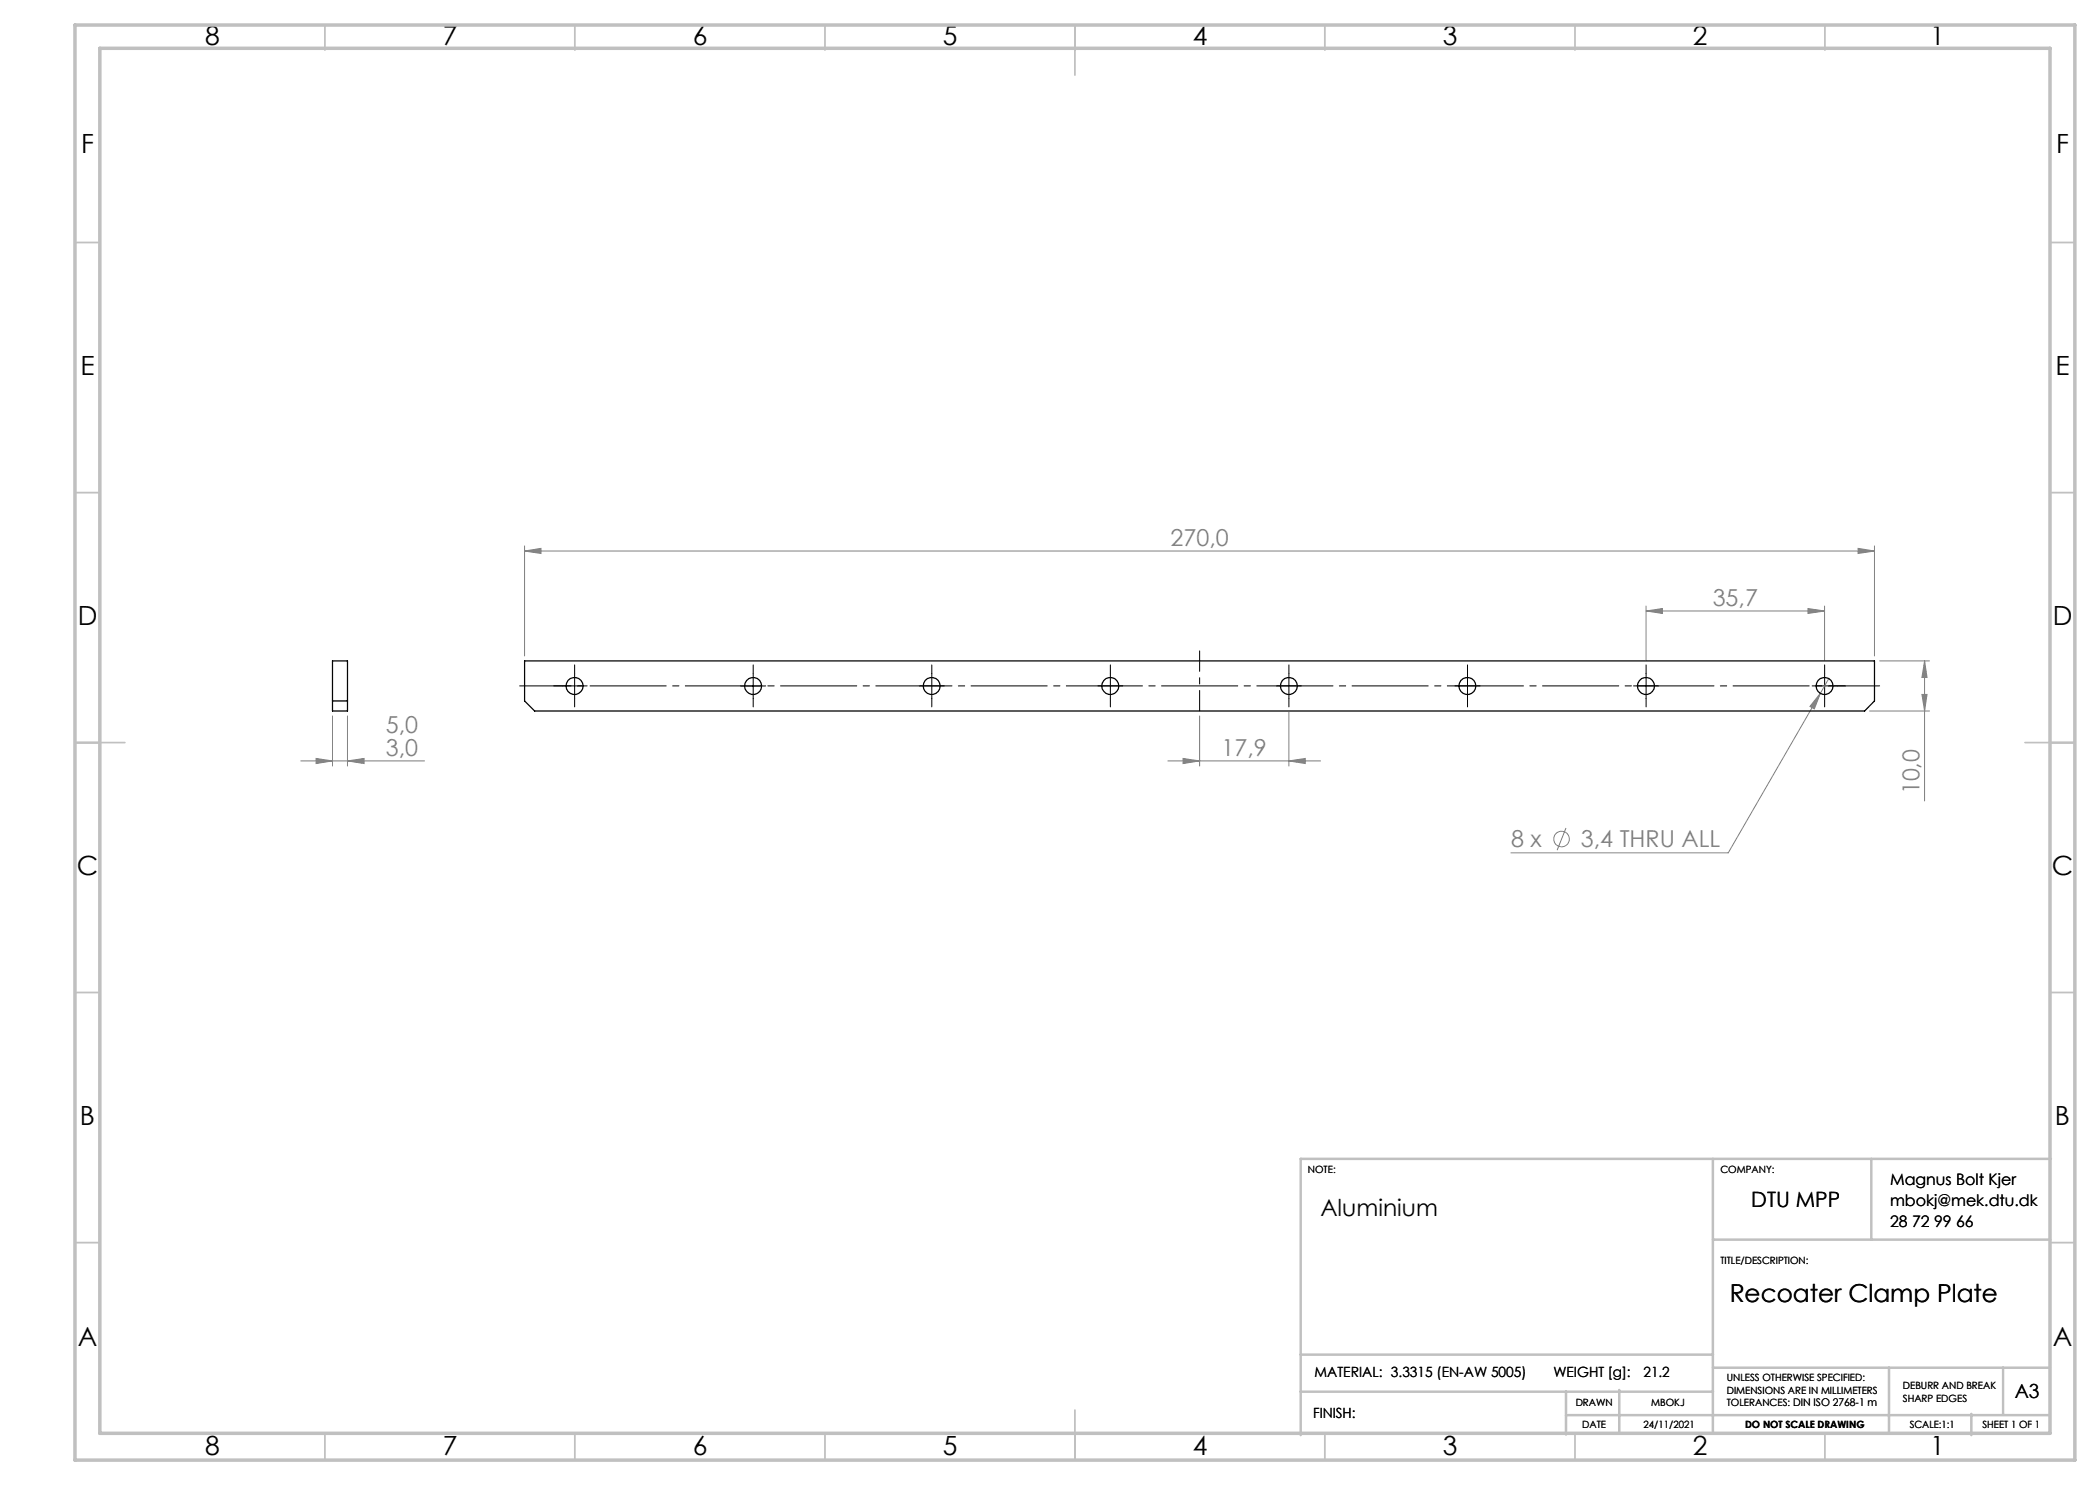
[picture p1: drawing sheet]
<svg xmlns="http://www.w3.org/2000/svg" width="420mm" height="297mm" viewBox="0 0 420 297" stroke-linecap="round" stroke-linejoin="round" font-family="sans-serif">
<g fill="none" stroke="#808080" stroke-width=".2">
<path d="M104.9 110.2l3.3-.5v1zM104.9 109.2v22M104.9 110.2h270M371.6 109.7l3.3 .5-3.3 .5zM374.9 109.2v22M329.2 122.2l3.3-.5v1zM329.2 121.2v10.8M329.2 122.2h35.7M361.6 121.7l3.3 .5-3.3 .5zM364.1 138.7l-1.2 3.1-.9-.5zM364.1 138.7l-18.4 31.9h-43.5M364.9 121.2v10.8"/>
<path d="M365.8 135.7l-1.7 3M375.9 132.2h10M384.4 138.9h1l-.5 3.3zM384.9 132.2l.5 3.3h-1zM384.9 132.2v28M60.1 152.2h24.8M63.2 151.7l3.3 .5-3.3 .5zM66.5 143.2v10M69.5 152.2l3.3-.5v1zM69.5 143.2v10M233.6 152.2h30.5M236.6 151.7l3.3 .5-3.3 .5z"/>
<path d="M239.9 143.2v10M257.8 152.2l3.3-.5v1zM257.8 142.4v10.8M373.9 142.2h12M313.2 165.6l-1.8 4.4"/>
<circle cx="312.3" cy="167.8" r="1.55"/>
</g>
<path d="M239.9 130.2v12" fill="none" stroke="#000" stroke-width=".2" stroke-dasharray="15.2 1.3 1.3 1.3" stroke-dashoffset="11.1"/>
<path d="M375.9 137.2h-272" fill="none" stroke="#000" stroke-width=".2" stroke-dasharray="15.2 1.3 1.3 1.3" stroke-dashoffset="5"/>
<g fill="none" stroke="#000" stroke-width=".2" stroke-dasharray="15.2 1.3 1.3 1.3">
<path d="M112.4 137.2h-1.7M114.9 137.2v-2.5M114.9 137.2h-2.5M114.9 137.2v2.5M114.9 137.2h2.5M114.9 134.7v-1.7M114.9 139.7v1.7M150.6 134.7v-1.7M150.6 139.7v1.7M186.4 137.2v-2.5M186.4 137.2h-2.5M186.4 137.2v2.5"/>
<path d="M186.4 137.2h2.5M186.4 134.7v-1.7M186.4 139.7v1.7M222.1 137.2v-2.5M222.1 137.2h-2.5M222.1 137.2v2.5M222.1 137.2h2.5M222.1 134.7v-1.7M222.1 139.7v1.7M257.8 137.2v-2.5M257.8 137.2h-2.5M257.8 137.2v2.5"/>
<path d="M257.8 137.2h2.5M257.8 134.7v-1.7M257.8 139.7v1.7M293.5 137.2v-2.5M293.5 137.2h-2.5M293.5 137.2v2.5M293.5 137.2h2.5M293.5 134.7v-1.7M293.5 139.7v1.7M329.2 137.2v-2.5M329.2 137.2h-2.5M329.2 137.2v2.5"/>
<path d="M329.2 137.2h2.5M329.2 134.7v-1.7M329.2 139.7v1.7M364.9 137.2v-2.5M364.9 137.2h-2.5M364.9 137.2v2.5M364.9 137.2h2.5M364.9 134.7v-1.7M364.9 139.7v1.7M367.4 137.2h1.7"/>
</g>
<path d="M148.1 137.2h5M150.6 134.7v5" fill="none" stroke="#000" stroke-width=".2"/>
<g fill="none" stroke="#c0c0c0" stroke-width=".35">
<path d="M65 5v5M115 5v5M165 5v5M215 5v10M265 5v5M315 5v5M365 5v5M15 48.5h5M410 48.5h5M15 98.5h5M410 98.5h5M15 148.5h10"/>
<path d="M405 148.5h10M15 198.5h5M410 198.5h5M15 248.5h5M410 248.5h5M65 287v5M115 287v5M165 287v5M215 282v10M265 287v5M315 287v5M365 287v5"/>
</g>
<g fill="none" stroke="#c0c0c0" stroke-width=".5">
<path d="M342.6 231.8v54.8M374.3 231.8v16.1M410.2 231.8h-150.1v55.2M342.6 247.9h67.5M260.1 278.3h82.5M260.1 270.9h82.5M313.2 278.3v8.6M323.8 278v8.7M342.6 273.5h67.4M377.8 273.5v13.2M400.6 273.5v9.3M313.2 283h96.8"/>
<path d="M394.3 282.8v4.2"/>
</g>
<path d="M15 5h400v287h-400zM20 9.7h390v277h-390z" fill="none" stroke="#c0c0c0" stroke-width=".7"/>
<g fill="#808080">
<path d="M257.8 152.2l3.3-.5v1zM236.6 151.7l3.3 .5-3.3 .5z"/>
<path d="M364.1 138.7l-2.1 2.6 .9 .5zM329.2 122.2l3.3-.5v1zM361.6 121.7l3.3 .5-3.3 .5zM104.9 110.2l3.3-.5v1zM371.6 109.7l3.3 .5-3.3 .5z"/>
<path d="M384.9 132.2l.5 3.3h-1zM384.4 138.9h1l-.5 3.3z"/>
<path d="M63.2 151.7l3.3 .5-3.3 .5zM69.5 152.2l3.3-.5v1z"/>
</g>
<g fill="none" stroke="#000" stroke-width=".25">
<path d="M66.5 132.2h3v10h-3zM104.9 132.2h270v8l-2 2h-266l-2-2zM66.5 140.2h3"/>
<circle cx="114.9" cy="137.2" r="1.7"/>
<circle cx="150.6" cy="137.2" r="1.71"/>
<circle cx="186.3" cy="137.2" r="1.7"/>
<circle cx="222.1" cy="137.2" r="1.71"/>
<circle cx="257.8" cy="137.2" r="1.7"/>
<circle cx="293.5" cy="137.2" r="1.7"/>
<circle cx="329.2" cy="137.2" r="1.71"/>
<circle cx="364.9" cy="137.2" r="1.7"/>
</g>
<g font-size="5.3">
<text x="41" y="8.9">8</text>
<text x="88.5" y="8.9">7</text>
<text x="138.5" y="8.9">6</text>
<text x="188.5" y="8.9">5</text>
<text x="238.5" y="8.9">4</text>
<text x="288.5" y="8.9">3</text>
<text x="338.5" y="8.9">2</text>
<text x="386" y="8.9">1</text>
<text x="16.2" y="30.7">F</text>
<text x="411.2" y="30.7">F</text>
<text x="16.1" y="74.9">E</text>
<text x="411.1" y="74.9">E</text>
<text x="15.5" y="124.9">D</text>
<text x="410.5" y="124.9">D</text>
<text x="15.4" y="174.9">C</text>
<text x="410.4" y="174.9">C</text>
<text x="16" y="224.9">B</text>
<text x="411" y="224.9">B</text>
<text x="15.5" y="269.2">A</text>
<text x="410.5" y="269.2">A</text>
<text x="41" y="290.9">8</text>
<text x="88.5" y="290.9">7</text>
<text x="138.5" y="290.9">6</text>
<text x="188.5" y="290.9">5</text>
<text x="238.5" y="290.9">4</text>
<text x="288.5" y="290.9">3</text>
<text x="338.5" y="290.9">2</text>
<text x="386" y="290.9">1</text>
</g>
<text font-size="4.9" x="345.9" y="260.4">Recoater Clamp Plate</text>
<g font-size="4.7" fill="#808080">
<text x="234.1" y="109.2">270,0</text>
<text x="342.5" y="121.2">35,7</text>
<text x="77.2" y="146.6">5,0</text>
<text x="77.2" y="151.2">3,0</text>
<text x="244.3" y="151.2">17,9</text>
<text x="383.9" y="158.9" transform="rotate(-90 383.9 158.9)">10,0</text>
<text x="302.2" y="169.5">8 x</text>
<text x="316.2" y="169.5">3,4 THRU ALL</text>
</g>
<text font-size="4.7" x="264.1" y="243.2">Aluminium</text>
<text font-size="4.2" x="350.3" y="241.4">DTU MPP</text>
<text font-size="3.9" x="403" y="279.6">A3</text>
<g font-size="3.2">
<text x="378" y="237">Magnus Bolt Kjer</text>
<text x="378" y="241.1">mbokj@mek.dtu.dk</text>
<text x="378" y="245.3">28 72 99 66</text>
</g>
<g font-size="2.8">
<text x="262.9" y="275.4">MATERIAL: 3.3315 (EN-AW 5005)</text>
<text x="310.7" y="275.4">WEIGHT [g]:</text>
<text x="328.7" y="275.4">21.2</text>
<text x="262.6" y="283.6">FINISH:</text>
</g>
<g font-size="2">
<text x="261.6" y="234.6">NOTE:</text>
<text x="344.1" y="234.6">COMPANY:</text>
<text x="344.1" y="252.7">TITLE/DESCRIPTION:</text>
<text x="315.1" y="281.3">DRAWN</text>
<text x="330.2" y="281.3">MBOKJ</text>
<text x="345.4" y="276.3">UNLESS OTHERWISE SPECIFIED:</text>
<text x="345.4" y="278.8">DIMENSIONS ARE IN MILLIMETERS</text>
<text x="345.4" y="281.3">TOLERANCES: DIN ISO 2768-1 m</text>
<text x="380.6" y="277.8">DEBURR AND BREAK</text>
<text x="380.6" y="280.3">SHARP EDGES</text>
<text x="316.4" y="285.6">DATE</text>
<text x="328.7" y="285.6">24/11/2021</text>
<text x="349" y="285.6">DO NOT SCALE DRAWING</text>
<text x="381.9" y="285.6">SCALE:1:1</text>
<text x="396.5" y="285.6">SHEET 1 OF 1</text>
</g>
</svg>
